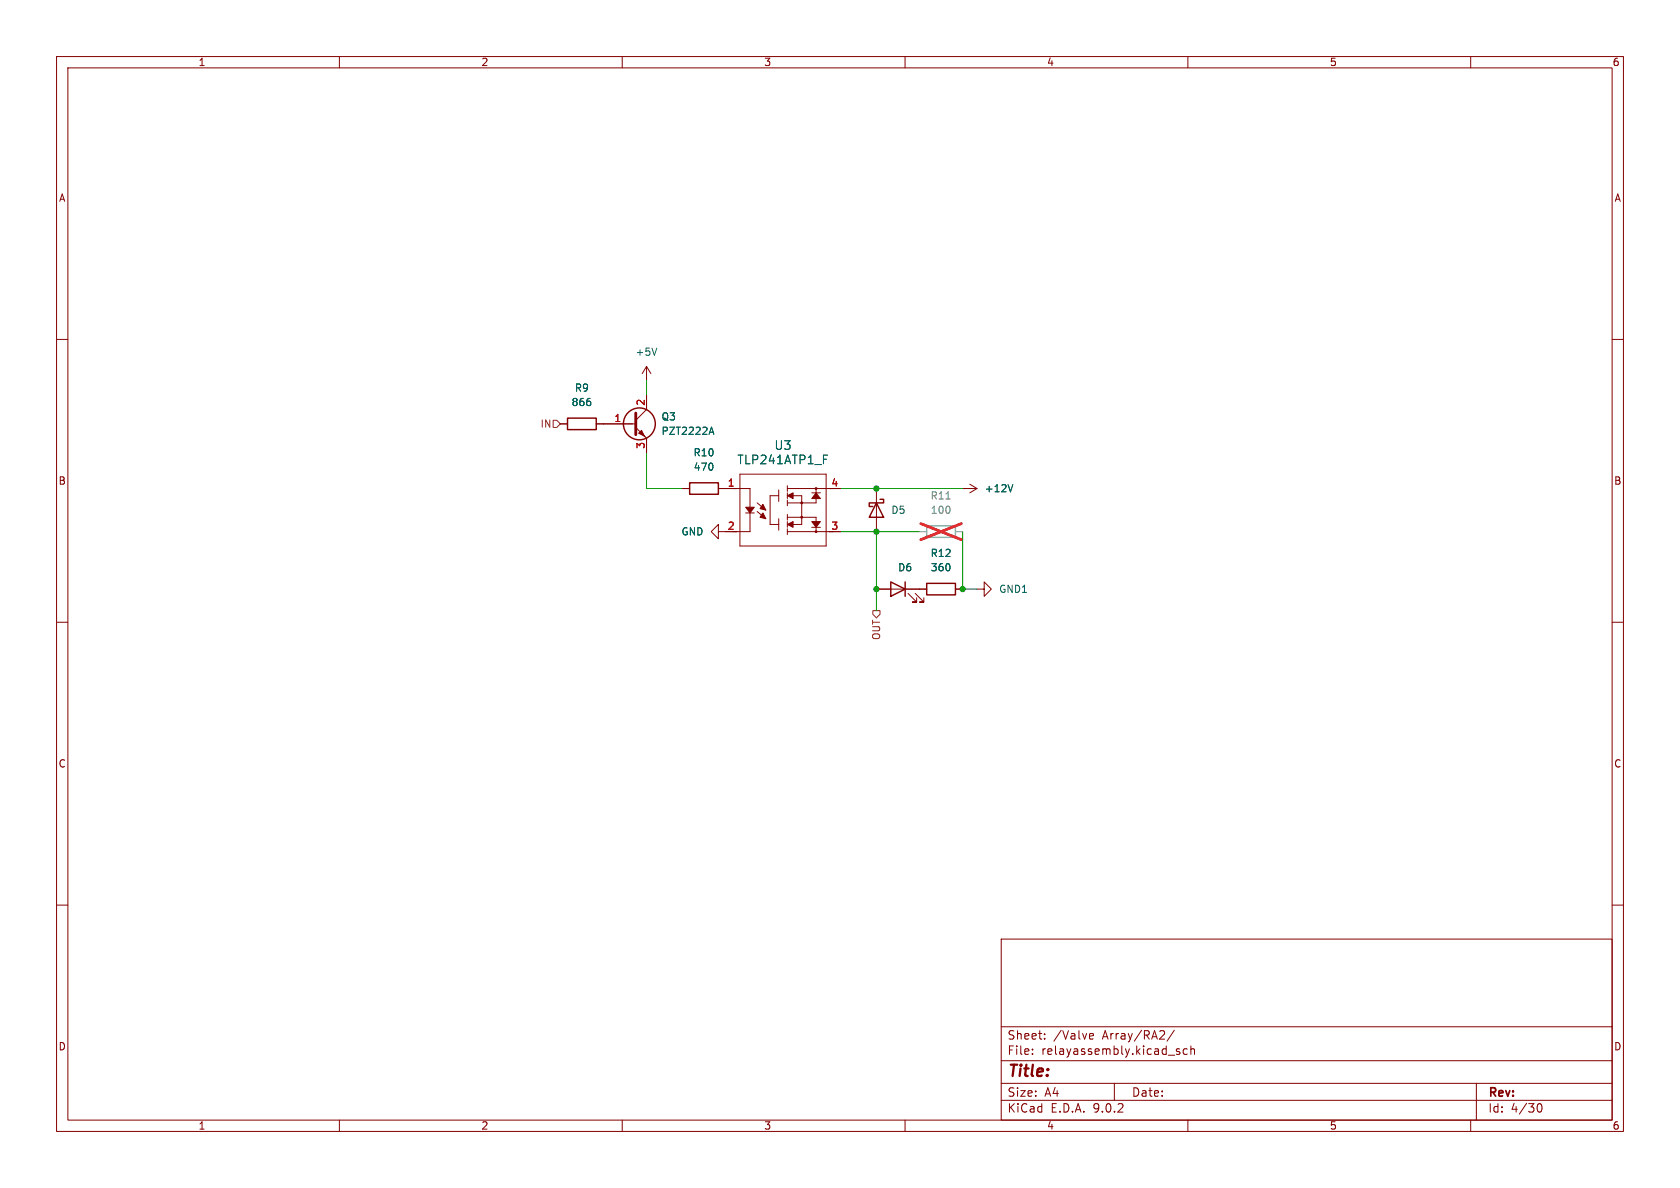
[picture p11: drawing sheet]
<svg xmlns="http://www.w3.org/2000/svg" width="297mm" height="210mm" viewBox="0 0 297 210" stroke-linecap="round" stroke-linejoin="round" font-family="sans-serif">
<g fill="none" stroke="#840000" stroke-width=".18">
<path d="M10 10h277v190h-277zM12 12h273v186h-273zM60 10v2M110 10v2M160 10v2M210 10v2M260 10v2M10 60h2M99.1 74.9h1.2M105.4 74.9h7M112.4 75.6l1.9 1.9v2.5M113.5 76.7l.5 .5"/>
<path d="M114.3 64.8l-.8 1.2M114.3 64.8l.8 1.2M114.3 64.8v2.5M114.3 69.9v2.5l-1.9 1.9M285 60h2M120.6 86.4h1.3M130.8 83.8h15.2v12.7h-15.2zM131.8 90.7h1.5M132.6 86.4v3.3M132.6 90.7v3.3M132.6 94h-5.6v1.3l-1.3-1.3 1.3-1.3v1.3M132.6 86.4h-5.6"/>
<path d="M133.9 88.9l1.5 1.3M133.9 90.4l1.5 1.3M137.7 87.6h-1.6v5.1h1.6M137.7 86.6v2M137.7 91.7v2M139.2 86.4h9.4M139.2 94h9.4M139.2 85.9v1M139.2 87.1v1M139.2 88.4v1M139.2 90.9v1M139.2 92.2v1"/>
<path d="M139.2 93.5v1M139.2 91.4h5.1v.8M140.2 87.6h1.5v5.1h-1.5M143.5 87.1h1.5M143.5 93.2h1.5M144.3 88.1v.8h-5.1M144.3 86.4v.7M144.3 93.2v.8M154.9 86.4v7.6M170.2 86.4h2.5M171.4 85.6l1.3 .8M172.7 86.4l-1.3 .7"/>
<path d="M10 110h2M154.9 104.1h8.9M160.5 104.9l1.6 1.5h-.8h.8v-.7M161.8 104.9l1.5 1.5h-.7h.7v-.7M168.9 104.1h1.3M172.7 104.1h1.3v-1.2l1.3 1.2-1.3 1.3v-1.3M285 110h2M10 160h2M177 166h108v32h-108zM285 160h2M60 198v2M110 198v2"/>
<path d="M160 198v2M177 194.5h108M177 191.5h108M177 187.5h108M177 181.5h108M182.5 186.3v.1M182.5 185.5v.1M184.7 183.6v.1M184.7 182.8v.1M192.7 183.6h.5M192.7 182.8l.4-.1 .2 .4-.7 .1M197 191.5v3"/>
<path d="M207.6 182.1l-1.3 2M208.5 185.5l-.3-.1-.2 .2v.2l.5 .2v.3h-.5M209.9 185.5l-.4-.1-.3 .3v.4l.1 .2h.6M210 198v2M210.5 185.5l.2-.1 .4 .1 .1 .9M210.5 184.9v1.5M260 198v2M261 191.5v6.5M271.7 195.7l.2-.5 .2-.1a.81 .81 0 0 1 .6 .6 .81 .81 0 0 1-.3 .8h-.4l-.3-.5"/>
</g>
<g fill="none" stroke="#840000" stroke-width=".25">
<path d="M100.3 73.9h5.1v2h-5.1zM121.9 85.3h5.1v2.1h-5.1zM154.9 88.9l1.3 2.5h-2.5zM155.6 88.3h.6v.6h-2.5v.6h.6M157.5 102.9l2.5 1.2-2.5 1.3zM160 102.9v2.5M163.8 103.1h5.1v2.1h-5.1z"/>
<circle cx="113" cy="74.9" r="2.82"/>
<circle cx="141.7" cy="91.4" r=".13"/>
<circle cx="141.7" cy="88.9" r=".13"/>
<circle cx="144.3" cy="94" r=".13"/>
<circle cx="144.3" cy="86.4" r=".13"/>
</g>
<g fill="#840000" stroke="#840000" stroke-width=".18">
<path d="M131.8 89.7h1.5l-.7 1z"/>
<path d="M134.9 89.2l.5 1-1-.3z"/>
<path d="M134.9 90.7l.5 1-1-.3z"/>
<path d="M139.2 87.6l1-.5v1z"/>
<path d="M139.2 92.7l1-.5v1z"/>
<path d="M143.5 92.2h1.5l-.7 1z"/>
<path d="M144.3 87.1l.7 1h-1.5z"/>
<path d="M112.9 76.6l.5-.5 .5 1z"/>
</g>
<path d="M116.1 61.5l-.4 1.3M125.5 76.4h.6M125.8 75.5l.4 1.3M145.6 80.5h.7M179.1 85.7l-.5 1.2" fill="none" stroke="#006464" stroke-width=".18"/>
<path d="M112.4 73v3.8" fill="none" stroke="#840000" stroke-width=".51"/>
<path d="M163.8 93h5.1v2h-5.1z" fill="none" stroke="#a1a1a1" stroke-width=".25"/>
<path d="M162.6 94h1.2M168.9 94h1.3" fill="none" stroke="#a1a1a1" stroke-width=".18"/>
<path d="M167.2 88.2h.8" fill="none" stroke="#989898" stroke-width=".18"/>
<path d="M162.8 92.6l7.2 2.8M170 92.6l-7.2 2.8" fill="none" stroke="#e12e31" stroke-width=".46"/>
<path d="M97.8 74.3h.6l.7 .6-.7 .7h-.6zM154.3 108h1.3v.6l-.7 .6-.6-.6z" fill="none" stroke="#725600" stroke-width=".18"/>
<path d="M114.3 67.3v2.6M114.3 80v6.4h6.3M148.6 94h14M148.6 86.4h21.6M154.9 94v14M170.2 94v10.1h2.5" fill="none" stroke="#009600" stroke-width=".18"/>
<g fill="#009600" stroke="#009600" stroke-width=".18">
<circle cx="154.9" cy="94" r=".46"/>
<circle cx="154.9" cy="86.4" r=".46"/>
<circle cx="154.9" cy="104.1" r=".46"/>
<circle cx="170.2" cy="104.1" r=".46"/>
</g>
<text font-size="2.8" fill="#840000" x="178" y="190.9">Title:</text>
<g font-size="2.1" fill="#006464">
<text x="130.3" y="82.3">TLP241ATP1_F</text>
<text x="136.8" y="79.7">U3</text>
</g>
<g font-size="2.1" fill="#840000">
<text x="178" y="184">Sheet:</text>
<text x="186.2" y="184">/Valve</text>
<text x="195" y="184">Array/RA2/</text>
<text x="178" y="186.7">File:</text>
<text x="184.1" y="186.7">relayassembly.kicad_sch</text>
<text x="178" y="196.9">KiCad</text>
<text x="178" y="194.1">Size:</text>
<text x="184.7" y="194.1">A4</text>
<text x="185.7" y="196.9">E.D.A.</text>
<text x="193.3" y="196.9">9.0.2</text>
<text x="200" y="194.1">Date:</text>
<text x="263" y="194.3">Rev:</text>
<text x="263" y="196.9">Id:</text>
<text x="267.1" y="196.9">4/30</text>
</g>
<g font-size="1.8" fill="#840000">
<text x="35" y="11.9">1</text>
<text x="85" y="11.9">2</text>
<text x="135" y="11.9">3</text>
<text x="185" y="11.9">4</text>
<text x="235" y="11.9">5</text>
<text x="285" y="11.9">6</text>
<text x="10.3" y="35.9">A</text>
<text x="285.3" y="35.9">A</text>
<text x="10.3" y="85.9">B</text>
<text x="285.3" y="85.9">B</text>
<text x="10.3" y="135.9">C</text>
<text x="285.3" y="135.9">C</text>
<text x="10.3" y="185.9">D</text>
<text x="285.3" y="185.9">D</text>
<text x="35" y="199.9">1</text>
<text x="85" y="199.9">2</text>
<text x="135" y="199.9">3</text>
<text x="185" y="199.9">4</text>
<text x="235" y="199.9">5</text>
<text x="285" y="199.9">6</text>
</g>
<g font-size="1.8" fill="#006464">
<text x="112.3" y="63.1">+5V</text>
<text x="101" y="72">866</text>
<text x="101.5" y="69.4">R9</text>
<text x="116.8" y="77.1">PZT2222A</text>
<text x="116.8" y="74.5">Q3</text>
<text x="122.5" y="80.9">R10</text>
<text x="122.5" y="83.4">470</text>
<text x="174" y="87.2">+12V</text>
<text x="120.4" y="94.8">GND</text>
<text x="157.5" y="91">D5</text>
<text x="158.7" y="101.2">D6</text>
<text x="164.4" y="98.7">R12</text>
<text x="164.5" y="101.2">360</text>
<text x="176.5" y="105">GND1</text>
</g>
<g font-size="1.8" fill="#a90000">
<text x="114" y="71.8" transform="rotate(-90 114 71.8)">2</text>
<text x="108.5" y="74.7">1</text>
<text x="114" y="79.4" transform="rotate(-90 114 79.4)">3</text>
<text x="128.6" y="86.1">1</text>
<text x="146.9" y="86.1">4</text>
<text x="128.6" y="93.7">2</text>
<text x="146.9" y="93.7">3</text>
</g>
<g font-size="1.8" fill="#725600">
<text x="95.5" y="75.8">IN</text>
<text x="155.8" y="113.2" transform="rotate(-90 155.8 113.2)">OUT</text>
</g>
<g font-size="1.8" fill="#989898">
<text x="164.4" y="88.5">R11</text>
<text x="164.5" y="91">100</text>
</g>
</svg>
